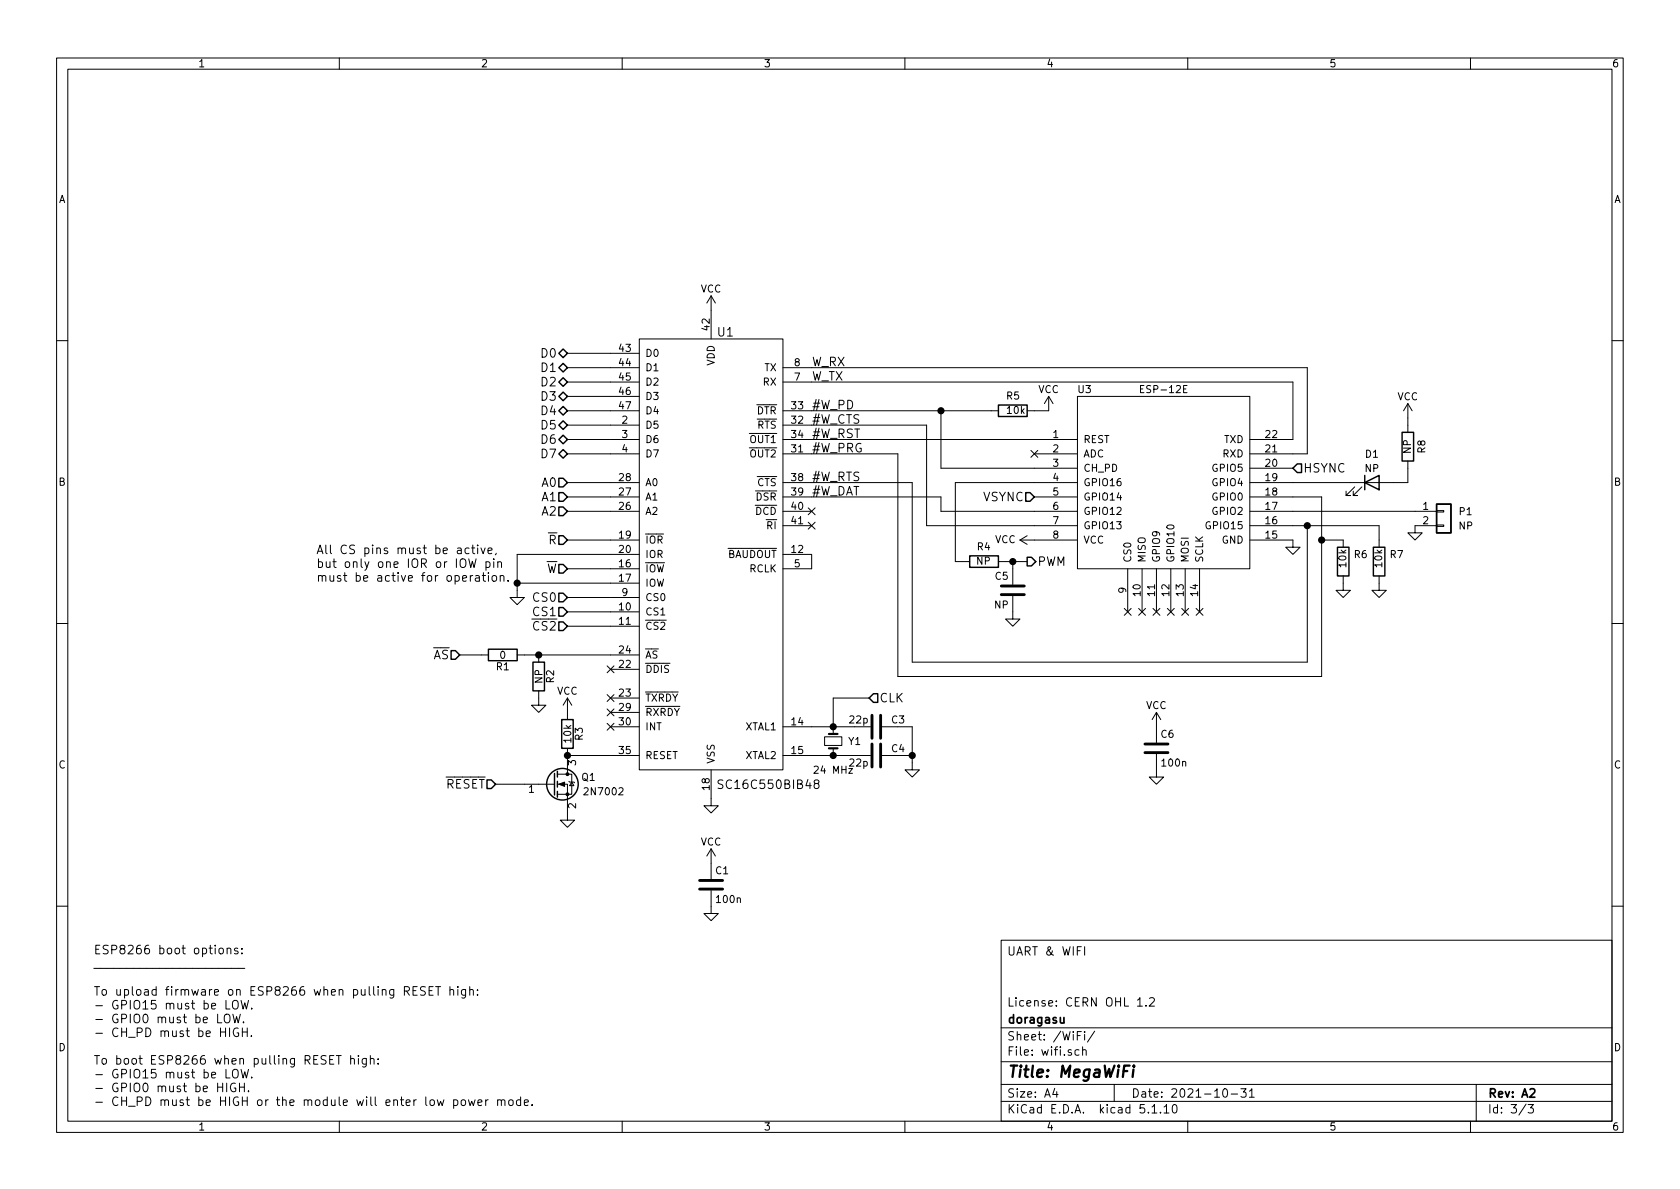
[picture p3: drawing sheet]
EESchema Schematic File Version 4
EELAYER 30 0
EELAYER END
$Descr A4 11693 8268
encoding utf-8
Sheet 3 3
Title "MegaWiFi"
Date "2021-10-31"
Rev "A2"
Comp "doragasu"
Comment1 "License: CERN OHL 1.2"
Comment2 ""
Comment3 ""
Comment4 "UART & WIFI"
$EndDescr
$Comp
L doragasu:SC16C550BIB48 U1
U 1 1
P 4950 3950
F 0 "U1" H 5050 5600 60  0000 C CNN
F 1 "SC16C550BIB48" H 5350 2450 60  0000 C CNN
F 2 "Housings_QFP:TQFP-48_7x7mm_Pitch0.5mm" H 4950 3950 60  0001 C CNN
F 3 "" H 4950 3950 60  0000 C CNN
F 4 "SC16C550BIB48,151" H 4950 3950 60  0001 C CNN "manf#"
F 5 "C84320" H 4950 3950 50  0001 C CNN "LCSC#"
	1    4950 3950
	1    0    0    -1  
$EndComp
Wire Wire Line
	5650 2950 6450 2950
Wire Wire Line
	6450 2950 6450 3650
Wire Wire Line
	6450 3650 7200 3650
Wire Wire Line
	5650 3350 6350 3350
Wire Wire Line
	6350 3350 6350 4600
Wire Wire Line
	6350 4600 9100 4600
Wire Wire Line
	9100 4600 9100 3650
Wire Wire Line
	9000 3650 9100 3650
Wire Wire Line
	5650 2550 9100 2550
Wire Wire Line
	9100 2550 9100 3150
Wire Wire Line
	9100 3150 9000 3150
Wire Wire Line
	9000 2650 9000 3050
Wire Wire Line
	5650 2650 9000 2650
Wire Wire Line
	5650 3050 7200 3050
Wire Wire Line
	5650 3150 6250 3150
Wire Wire Line
	6250 3150 6250 4700
Wire Wire Line
	6250 4700 9200 4700
Wire Wire Line
	9200 4700 9200 3750
Wire Wire Line
	9200 3450 9000 3450
Text Label 5650 3150 0    60   ~ 0
#W_PRG
Text Label 5650 3050 0    60   ~ 0
#W_RST
$Comp
L power:GND #PWR022
U 1 1
P 9000 3750
F 0 "#PWR022" H 9000 3500 50  0001 C CNN
F 1 "GND" H 9000 3600 50  0001 C CNN
F 2 "" H 9000 3750 60  0000 C CNN
F 3 "" H 9000 3750 60  0000 C CNN
	1    9000 3750
	1    0    0    -1  
$EndComp
Text Label 5650 3350 0    60   ~ 0
#W_RTS
Text Label 5650 2950 0    60   ~ 0
#W_CTS
Text Label 5650 2550 0    60   ~ 0
W_RX
Text Label 5650 2650 0    60   ~ 0
W_TX
Wire Wire Line
	4250 2450 3950 2450
Wire Wire Line
	4250 2550 3950 2550
Wire Wire Line
	4250 2650 3950 2650
Wire Wire Line
	4250 2750 3950 2750
Wire Wire Line
	4250 2850 3950 2850
Wire Wire Line
	4250 2950 3950 2950
Wire Wire Line
	4250 3050 3950 3050
Wire Wire Line
	4250 3150 3950 3150
Text HLabel 3950 2450 0    60   3State ~ 0
D0
Text HLabel 3950 2550 0    60   3State ~ 0
D1
Text HLabel 3950 2650 0    60   3State ~ 0
D2
Text HLabel 3950 2750 0    60   3State ~ 0
D3
Text HLabel 3950 2850 0    60   3State ~ 0
D4
Text HLabel 3950 2950 0    60   3State ~ 0
D5
Text HLabel 3950 3050 0    60   3State ~ 0
D6
Text HLabel 3950 3150 0    60   3State ~ 0
D7
Wire Wire Line
	4250 3450 3950 3450
Wire Wire Line
	4250 3550 3950 3550
Text HLabel 3950 3350 0    60   Input ~ 0
A0
Text HLabel 3950 3450 0    60   Input ~ 0
A1
Text HLabel 3950 3550 0    60   Input ~ 0
A2
Wire Wire Line
	4250 3950 3950 3950
$Comp
L power:GND #PWR032
U 1 1
P 4950 5550
F 0 "#PWR032" H 4950 5300 50  0001 C CNN
F 1 "GND" H 4950 5400 50  0001 C CNN
F 2 "" H 4950 5550 60  0000 C CNN
F 3 "" H 4950 5550 60  0000 C CNN
	1    4950 5550
	1    0    0    -1  
$EndComp
$Comp
L power:VCC #PWR017
U 1 1
P 4950 2150
F 0 "#PWR017" H 4950 2000 50  0001 C CNN
F 1 "VCC" H 4950 2300 50  0000 C CNN
F 2 "" H 4950 2150 60  0000 C CNN
F 3 "" H 4950 2150 60  0000 C CNN
	1    4950 2150
	1    0    0    -1  
$EndComp
Wire Wire Line
	4250 4350 3950 4350
Text HLabel 3950 3950 0    60   Input ~ 0
~W
Text HLabel 3950 4350 0    60   Input ~ 0
~CS2
Text HLabel 3200 4550 0    60   Input ~ 0
~AS
NoConn ~ 4250 4650
NoConn ~ 4250 4850
NoConn ~ 4250 4950
NoConn ~ 4250 5050
$Comp
L Device:R R3
U 1 1
P 3950 5100
F 0 "R3" V 4030 5100 50  0000 C CNN
F 1 "10k" V 3950 5100 50  0000 C CNN
F 2 "Resistors_SMD:R_0805" V 3880 5100 30  0001 C CNN
F 3 "" H 3950 5100 30  0000 C CNN
F 4 "C2763777" H 3950 5100 50  0001 C CNN "LCSC#"
	1    3950 5100
	1    0    0    -1  
$EndComp
Wire Wire Line
	4250 5250 3950 5250
$Comp
L power:GND #PWR033
U 1 1
P 3950 5650
F 0 "#PWR033" H 3950 5400 50  0001 C CNN
F 1 "GND" H 3950 5500 50  0001 C CNN
F 2 "" H 3950 5650 60  0000 C CNN
F 3 "" H 3950 5650 60  0000 C CNN
	1    3950 5650
	1    0    0    -1  
$EndComp
$Comp
L power:VCC #PWR028
U 1 1
P 3950 4950
F 0 "#PWR028" H 3950 4800 50  0001 C CNN
F 1 "VCC" H 3950 5100 50  0000 C CNN
F 2 "" H 3950 4950 60  0000 C CNN
F 3 "" H 3950 4950 60  0000 C CNN
	1    3950 4950
	1    0    0    -1  
$EndComp
$Comp
L Device:Crystal_Small Y1
U 1 1
P 5800 5150
F 0 "Y1" V 5800 5300 50  0000 C CNN
F 1 "24 MHz" V 6000 5150 50  0000 C CNN
F 2 "Crystals:Crystal_HC49-SD_SMD" H 5800 5150 60  0001 C CNN
F 3 "" H 5800 5150 60  0000 C CNN
F 4 "C259050" V 5800 5150 50  0001 C CNN "LCSC#"
	1    5800 5150
	0    1    1    0   
$EndComp
$Comp
L Device:C C3
U 1 1
P 6100 5050
F 0 "C3" V 6050 5150 50  0000 L CNN
F 1 "22p" V 6050 5000 50  0000 R CNN
F 2 "Capacitors_SMD:C_0805" H 6138 4900 30  0001 C CNN
F 3 "" H 6100 5050 60  0000 C CNN
F 4 "C237185" V 6100 5050 50  0001 C CNN "LCSC#"
	1    6100 5050
	0    1    1    0   
$EndComp
$Comp
L Device:C C4
U 1 1
P 6100 5250
F 0 "C4" V 6050 5350 50  0000 L CNN
F 1 "22p" V 6150 5200 50  0000 R CNN
F 2 "Capacitors_SMD:C_0805" H 6138 5100 30  0001 C CNN
F 3 "" H 6100 5250 60  0000 C CNN
F 4 "C237185" V 6100 5250 50  0001 C CNN "LCSC#"
	1    6100 5250
	0    1    1    0   
$EndComp
Wire Wire Line
	5650 5050 5800 5050
Connection ~ 5800 5050
Wire Wire Line
	5650 5250 5800 5250
Connection ~ 5800 5250
$Comp
L power:GND #PWR030
U 1 1
P 6350 5300
F 0 "#PWR030" H 6350 5050 50  0001 C CNN
F 1 "GND" H 6350 5150 50  0001 C CNN
F 2 "" H 6350 5300 60  0000 C CNN
F 3 "" H 6350 5300 60  0000 C CNN
	1    6350 5300
	1    0    0    -1  
$EndComp
Wire Wire Line
	6250 5050 6350 5050
Wire Wire Line
	6350 5050 6350 5250
Wire Wire Line
	6250 5250 6350 5250
Connection ~ 6350 5250
Text HLabel 6050 4850 2    60   Input ~ 0
CLK
NoConn ~ 5650 3550
NoConn ~ 5650 3650
Text Notes 650  7700 0    60   ~ 0
ESP8266 boot options:\n_______________________\n\nTo upload firmware on ESP8266 when pulling RESET high:\n- GPIO15 must be LOW.\n- GPIO0 must be LOW.\n- CH_PD must be HIGH.\n\nTo boot ESP8266 when pulling RESET high:\n- GPIO15 must be LOW.\n- GPIO0 must be HIGH.\n- CH_PD must be HIGH or the module will enter low power mode.
$Comp
L Device:R R1
U 1 1
P 3500 4550
F 0 "R1" V 3580 4550 50  0000 C CNN
F 1 "0" V 3500 4550 50  0000 C CNN
F 2 "doragasu:JUMPER_0805" V 3430 4550 30  0001 C CNN
F 3 "" H 3500 4550 30  0000 C CNN
F 4 "C96345" H 3500 4550 50  0001 C CNN "LCSC#"
	1    3500 4550
	0    1    1    0   
$EndComp
$Comp
L Device:R R2
U 1 1
P 3750 4700
F 0 "R2" V 3830 4700 50  0000 C CNN
F 1 "NP" V 3750 4700 50  0000 C CNN
F 2 "Resistors_SMD:R_0805" V 3680 4700 30  0001 C CNN
F 3 "" H 3750 4700 30  0000 C CNN
	1    3750 4700
	1    0    0    -1  
$EndComp
Wire Wire Line
	3650 4550 3750 4550
Connection ~ 3750 4550
Wire Wire Line
	3350 4550 3200 4550
$Comp
L power:GND #PWR027
U 1 1
P 3750 4850
F 0 "#PWR027" H 3750 4600 50  0001 C CNN
F 1 "GND" H 3750 4700 50  0001 C CNN
F 2 "" H 3750 4850 60  0000 C CNN
F 3 "" H 3750 4850 60  0000 C CNN
	1    3750 4850
	1    0    0    -1  
$EndComp
$Comp
L power:GND #PWR025
U 1 1
P 3600 4100
F 0 "#PWR025" H 3600 3850 50  0001 C CNN
F 1 "GND" H 3600 3950 50  0001 C CNN
F 2 "" H 3600 4100 60  0000 C CNN
F 3 "" H 3600 4100 60  0000 C CNN
	1    3600 4100
	1    0    0    -1  
$EndComp
Wire Wire Line
	3600 4050 4250 4050
Text Notes 2200 4050 0    60   ~ 0
All CS pins must be active,\nbut only one IOR or IOW pin\nmust be active for operation.
$Comp
L Device:C C1
U 1 1
P 4950 6150
F 0 "C1" H 4975 6250 50  0000 L CNN
F 1 "100n" H 4975 6050 50  0000 L CNN
F 2 "Capacitors_SMD:C_0805" H 4988 6000 30  0001 C CNN
F 3 "" H 4950 6150 60  0000 C CNN
F 4 "C2830722" H 4950 6150 50  0001 C CNN "LCSC#"
	1    4950 6150
	1    0    0    -1  
$EndComp
$Comp
L Device:C C6
U 1 1
P 8050 5200
F 0 "C6" H 8075 5300 50  0000 L CNN
F 1 "100n" H 8075 5100 50  0000 L CNN
F 2 "Capacitors_SMD:C_0805" H 8088 5050 30  0001 C CNN
F 3 "" H 8050 5200 60  0000 C CNN
F 4 "C2830722" H 8050 5200 50  0001 C CNN "LCSC#"
	1    8050 5200
	1    0    0    -1  
$EndComp
$Comp
L power:GND #PWR035
U 1 1
P 4950 6300
F 0 "#PWR035" H 4950 6050 50  0001 C CNN
F 1 "GND" H 4950 6150 50  0001 C CNN
F 2 "" H 4950 6300 60  0000 C CNN
F 3 "" H 4950 6300 60  0000 C CNN
	1    4950 6300
	1    0    0    -1  
$EndComp
$Comp
L power:GND #PWR031
U 1 1
P 8050 5350
F 0 "#PWR031" H 8050 5100 50  0001 C CNN
F 1 "GND" H 8050 5200 50  0001 C CNN
F 2 "" H 8050 5350 60  0000 C CNN
F 3 "" H 8050 5350 60  0000 C CNN
	1    8050 5350
	1    0    0    -1  
$EndComp
$Comp
L power:VCC #PWR034
U 1 1
P 4950 6000
F 0 "#PWR034" H 4950 5850 50  0001 C CNN
F 1 "VCC" H 4950 6150 50  0000 C CNN
F 2 "" H 4950 6000 60  0000 C CNN
F 3 "" H 4950 6000 60  0000 C CNN
	1    4950 6000
	1    0    0    -1  
$EndComp
Wire Wire Line
	4250 4250 3950 4250
Wire Wire Line
	4250 4150 3950 4150
Text HLabel 3950 4150 0    60   Input ~ 0
CS0
Text HLabel 3950 4250 0    60   Input ~ 0
CS1
Wire Wire Line
	6050 4850 5800 4850
Wire Wire Line
	5800 4850 5800 5050
Wire Wire Line
	3950 3350 4250 3350
$Comp
L ESP8266:ESP-12E U3
U 1 1
P 8100 3350
F 0 "U3" H 7550 4000 50  0000 C CNN
F 1 "ESP-12E" H 8100 4000 50  0000 C CNN
F 2 "ESP8266:ESP-12E" H 8100 3350 50  0001 C CNN
F 3 "" H 8100 3350 50  0001 C CNN
F 4 "1:$2" H 8100 3350 60  0001 C CNN "kicost:pricing"
F 5 "C89297" H 8100 3350 50  0001 C CNN "LCSC#"
	1    8100 3350
	1    0    0    -1  
$EndComp
Wire Wire Line
	5650 2850 6550 2850
Wire Wire Line
	6550 2850 6550 3250
Wire Wire Line
	6550 3250 7200 3250
Text Label 5650 2850 0    60   ~ 0
#W_PD
$Comp
L Device:R R8
U 1 1
P 9800 3100
F 0 "R8" V 9700 3100 50  0000 C CNN
F 1 "NP" V 9800 3100 50  0000 C CNN
F 2 "Resistors_SMD:R_0805" V 9730 3100 30  0001 C CNN
F 3 "" H 9800 3100 30  0000 C CNN
	1    9800 3100
	-1   0    0    1   
$EndComp
Wire Wire Line
	9000 3350 9400 3350
$Comp
L Device:LED D1
U 1 1
P 9550 3350
AR Path="/562339B0" Ref="D1"  Part="1" 
AR Path="/5619415C/562339B0" Ref="D1"  Part="1" 
F 0 "D1" H 9550 3550 50  0000 C CNN
F 1 "NP" H 9550 3450 50  0000 C CNN
F 2 "LEDs:LED-0603" H 9550 3350 60  0001 C CNN
F 3 "" H 9550 3350 60  0000 C CNN
	1    9550 3350
	1    0    0    -1  
$EndComp
Wire Wire Line
	7200 3550 6550 3550
Wire Wire Line
	6550 3550 6550 3450
Wire Wire Line
	6550 3450 5650 3450
Text Label 5650 3450 0    60   ~ 0
#W_DAT
$Comp
L Device:R R7
U 1 1
P 9600 3900
F 0 "R7" H 9530 3854 50  0000 R CNN
F 1 "10k" V 9600 3950 50  0000 R CNN
F 2 "Resistors_SMD:R_0805" V 9530 3900 30  0001 C CNN
F 3 "" H 9600 3900 30  0000 C CNN
F 4 "C2763777" H 9600 3900 50  0001 C CNN "LCSC#"
	1    9600 3900
	-1   0    0    1   
$EndComp
Wire Wire Line
	9600 3650 9600 3750
Connection ~ 9100 3650
$Comp
L power:GND #PWR024
U 1 1
P 9600 4050
F 0 "#PWR024" H 9600 3800 50  0001 C CNN
F 1 "GND" H 9600 3900 50  0001 C CNN
F 2 "" H 9600 4050 60  0000 C CNN
F 3 "" H 9600 4050 60  0000 C CNN
	1    9600 4050
	1    0    0    -1  
$EndComp
$Comp
L Device:Q_NMOS_GSD Q1
U 1 1
P 3850 5450
F 0 "Q1" H 4150 5500 50  0000 R CNN
F 1 "2N7002" H 4350 5400 50  0000 R CNN
F 2 "Transistors_SMD:sot23" H 4050 5550 29  0001 C CNN
F 3 "" H 3850 5450 60  0000 C CNN
F 4 "2N7002E" H 3850 5450 60  0001 C CNN "manf#"
F 5 "C306856" H 3850 5450 50  0001 C CNN "LCSC#"
	1    3850 5450
	1    0    0    -1  
$EndComp
Connection ~ 3950 5250
Text HLabel 3450 5450 0    60   Input ~ 0
~RESET
Wire Wire Line
	3450 5450 3650 5450
NoConn ~ 7850 4250
NoConn ~ 7950 4250
NoConn ~ 8050 4250
NoConn ~ 8150 4250
NoConn ~ 8250 4250
NoConn ~ 8350 4250
Text HLabel 3950 3750 0    60   Input ~ 0
~R
Wire Wire Line
	3950 3750 4250 3750
Wire Wire Line
	4250 3850 3600 3850
Wire Wire Line
	3600 3850 3600 4050
Connection ~ 3600 4050
$Comp
L Device:R R6
U 1 1
P 9350 3900
F 0 "R6" H 9280 3854 50  0000 R CNN
F 1 "10k" V 9350 3950 50  0000 R CNN
F 2 "Resistors_SMD:R_0805" V 9280 3900 30  0001 C CNN
F 3 "" H 9350 3900 30  0000 C CNN
F 4 "C2763777" H 9350 3900 50  0001 C CNN "LCSC#"
	1    9350 3900
	-1   0    0    1   
$EndComp
$Comp
L power:GND #PWR023
U 1 1
P 9350 4050
F 0 "#PWR023" H 9350 3800 50  0001 C CNN
F 1 "GND" H 9350 3900 50  0001 C CNN
F 2 "" H 9350 4050 60  0000 C CNN
F 3 "" H 9350 4050 60  0000 C CNN
	1    9350 4050
	1    0    0    -1  
$EndComp
Wire Wire Line
	9350 3750 9200 3750
Connection ~ 9200 3750
$Comp
L Device:R R5
U 1 1
P 7050 2850
F 0 "R5" V 7150 2900 50  0000 R CNN
F 1 "10k" V 7050 2900 50  0000 R CNN
F 2 "Resistors_SMD:R_0805" V 6980 2850 30  0001 C CNN
F 3 "" H 7050 2850 30  0000 C CNN
F 4 "C2763777" H 7050 2850 50  0001 C CNN "LCSC#"
	1    7050 2850
	0    -1   -1   0   
$EndComp
Connection ~ 6550 2850
Wire Wire Line
	7300 2850 7200 2850
NoConn ~ 7200 3150
Wire Wire Line
	9700 3350 9800 3350
Wire Wire Line
	9800 3350 9800 3250
Wire Wire Line
	9800 2950 9800 2900
Wire Wire Line
	5650 3850 5650 3950
$Comp
L power:VCC #PWR029
U 1 1
P 8050 5050
F 0 "#PWR029" H 8050 4900 50  0001 C CNN
F 1 "VCC" H 8050 5200 50  0000 C CNN
F 2 "" H 8050 5050 60  0000 C CNN
F 3 "" H 8050 5050 60  0000 C CNN
	1    8050 5050
	1    0    0    -1  
$EndComp
$Comp
L power:VCC #PWR019
U 1 1
P 9800 2900
F 0 "#PWR019" H 9800 2750 50  0001 C CNN
F 1 "VCC" H 9800 3050 50  0000 C CNN
F 2 "" H 9800 2900 60  0000 C CNN
F 3 "" H 9800 2900 60  0000 C CNN
	1    9800 2900
	1    0    0    -1  
$EndComp
$Comp
L power:VCC #PWR018
U 1 1
P 7300 2850
F 0 "#PWR018" H 7300 2700 50  0001 C CNN
F 1 "VCC" H 7300 3000 50  0000 C CNN
F 2 "" H 7300 2850 60  0000 C CNN
F 3 "" H 7300 2850 60  0000 C CNN
	1    7300 2850
	1    0    0    -1  
$EndComp
$Comp
L power:VCC #PWR021
U 1 1
P 7200 3750
F 0 "#PWR021" H 7200 3600 50  0001 C CNN
F 1 "VCC" V 7200 3950 50  0000 C CNN
F 2 "" H 7200 3750 60  0000 C CNN
F 3 "" H 7200 3750 60  0000 C CNN
	1    7200 3750
	0    -1   -1   0   
$EndComp
Wire Wire Line
	9000 3550 9850 3550
$Comp
L power:GND #PWR020
U 1 1
P 9850 3650
F 0 "#PWR020" H 9850 3400 50  0001 C CNN
F 1 "GND" H 9850 3500 50  0001 C CNN
F 2 "" H 9850 3650 60  0000 C CNN
F 3 "" H 9850 3650 60  0000 C CNN
	1    9850 3650
	1    0    0    -1  
$EndComp
Text HLabel 7150 3900 2    60   Output ~ 0
PWM
Text HLabel 9000 3250 2    60   Input ~ 0
HSYNC
Text HLabel 7200 3450 0    60   Input ~ 0
VSYNC
$Comp
L Device:C C5
U 1 1
P 7050 4100
F 0 "C5" H 7075 4200 50  0000 L CNN
F 1 "NP" H 7075 4000 50  0000 L CNN
F 2 "Capacitors_SMD:C_0805" H 7088 3950 30  0001 C CNN
F 3 "" H 7050 4100 60  0000 C CNN
F 4 "C2830722" H 7050 4100 50  0001 C CNN "LCSC#"
	1    7050 4100
	-1   0    0    -1  
$EndComp
$Comp
L Device:R R4
U 1 1
P 6850 3900
F 0 "R4" V 6950 3950 50  0000 R CNN
F 1 "NP" V 6850 3950 50  0000 R CNN
F 2 "Resistors_SMD:R_0805" V 6780 3900 30  0001 C CNN
F 3 "" H 6850 3900 30  0000 C CNN
	1    6850 3900
	0    1    -1   0   
$EndComp
Wire Wire Line
	6650 3350 6650 3900
Wire Wire Line
	6650 3900 6700 3900
Wire Wire Line
	7000 3900 7050 3900
Wire Wire Line
	7050 3950 7050 3900
Connection ~ 7050 3900
$Comp
L power:GND #PWR026
U 1 1
P 7050 4250
F 0 "#PWR026" H 7050 4000 50  0001 C CNN
F 1 "GND" H 7050 4100 50  0001 C CNN
F 2 "" H 7050 4250 60  0000 C CNN
F 3 "" H 7050 4250 60  0000 C CNN
	1    7050 4250
	1    0    0    -1  
$EndComp
Wire Wire Line
	5800 5050 5950 5050
Wire Wire Line
	5800 5250 5950 5250
Wire Wire Line
	6350 5250 6350 5300
Wire Wire Line
	3750 4550 4250 4550
Wire Wire Line
	9100 3650 9600 3650
Wire Wire Line
	3600 4050 3600 4100
Wire Wire Line
	9200 3750 9200 3450
Wire Wire Line
	6550 2850 6900 2850
Wire Wire Line
	7050 3900 7150 3900
$Comp
L Connector_Generic:Conn_01x02 P1
U 1 1
P 10050 3550
AR Path="/5ACAF1FB" Ref="P1"  Part="1" 
AR Path="/5619415C/5ACAF1FB" Ref="P1"  Part="1" 
F 0 "P1" H 10150 3550 50  0000 L CNN
F 1 "NP" H 10150 3450 50  0000 L CNN
F 2 "Connector_PinHeader_2.54mm:PinHeader_1x02_P2.54mm_Vertical" H 10050 3550 50  0001 C CNN
F 3 "~" H 10050 3550 50  0001 C CNN
	1    10050 3550
	1    0    0    -1  
$EndComp
Wire Wire Line
	7200 3350 6650 3350
$EndSCHEMATC
